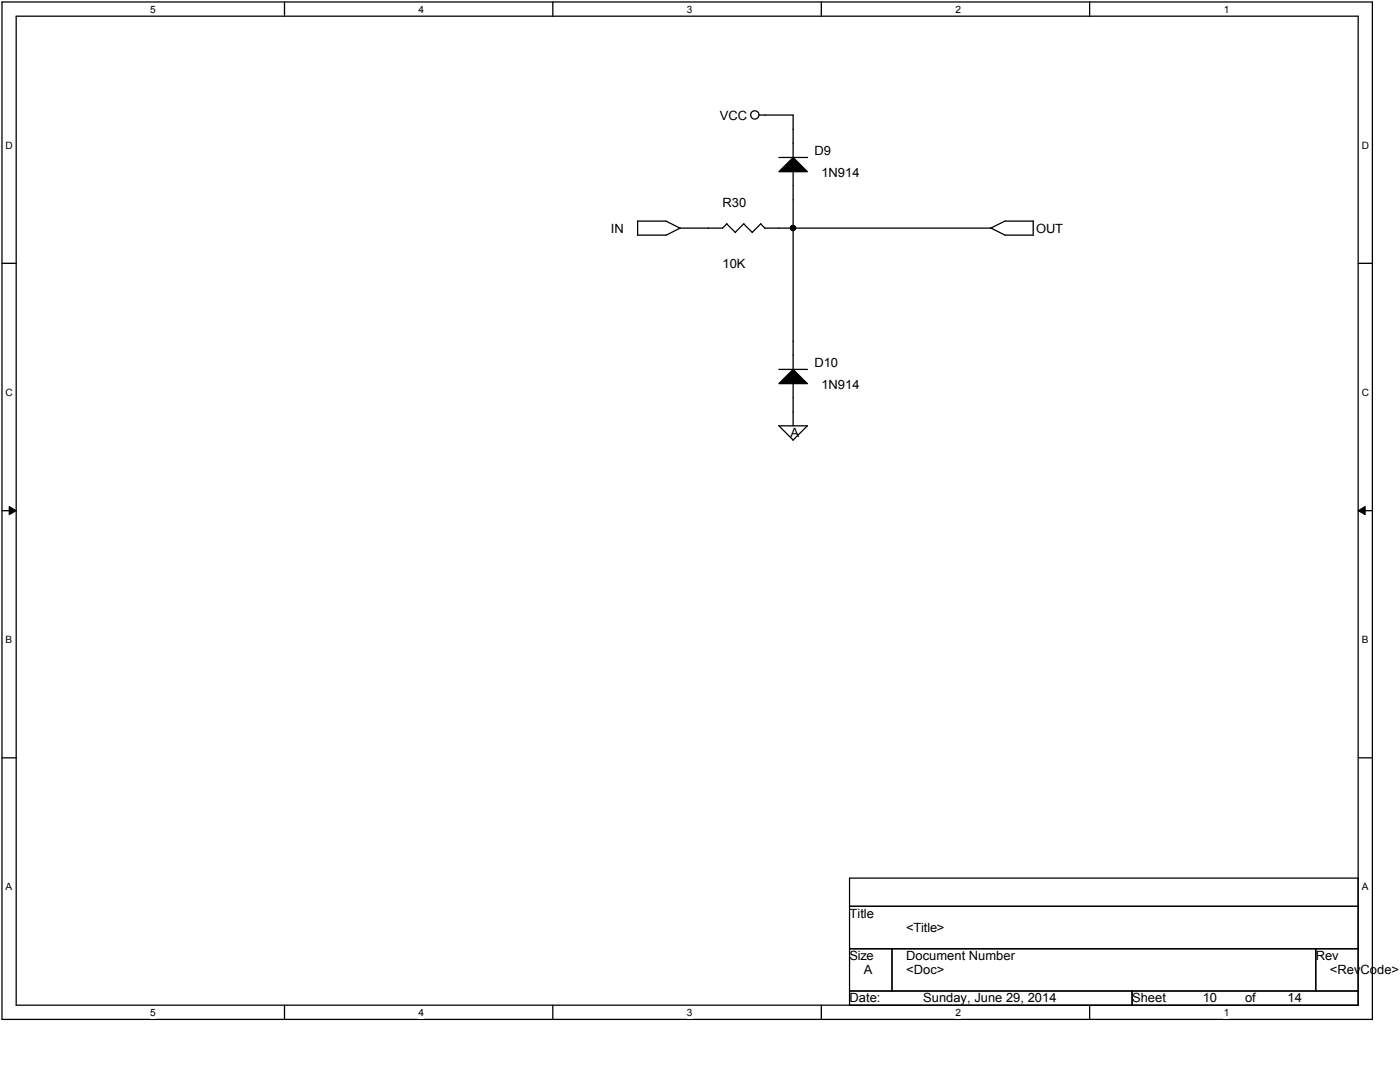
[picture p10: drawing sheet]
<svg xmlns="http://www.w3.org/2000/svg" width="279mm" height="216mm" viewBox="0 0 279 216" stroke-linecap="round" stroke-linejoin="round" font-family="sans-serif">
<path d="M.4 .4h273.5v203h-273.5zM3.2 3.2h267.9v197.4h-267.9z" fill="none" stroke="#000" stroke-width=".25"/>
<g fill="#fff">
<path d="M30 .7h1.1v2.3h-1.1z"/>
<path d="M30 200.9h1.1v2.3h-1.1z"/>
</g>
<path d="M56.8 .4v2.8M56.8 200.6v2.8" fill="none" stroke="#000" stroke-width=".25"/>
<g fill="#fff">
<path d="M83.5 .7h1.1v2.3h-1.1z"/>
<path d="M83.5 200.9h1.1v2.3h-1.1z"/>
</g>
<path d="M110.3 .4v2.8M110.3 200.6v2.8" fill="none" stroke="#000" stroke-width=".25"/>
<g fill="#fff">
<path d="M137.1 .7h1.1v2.3h-1.1z"/>
<path d="M137.1 200.9h1.1v2.3h-1.1z"/>
</g>
<path d="M163.9 .4v2.8M163.9 200.6v2.8" fill="none" stroke="#000" stroke-width=".25"/>
<g fill="#fff">
<path d="M190.7 .7h1.1v2.3h-1.1z"/>
<path d="M190.7 200.9h1.1v2.3h-1.1z"/>
</g>
<path d="M217.5 .4v2.8M217.5 200.6v2.8" fill="none" stroke="#000" stroke-width=".25"/>
<g fill="#fff">
<path d="M244.2 .7h1.1v2.3h-1.1z"/>
<path d="M244.2 200.9h1.1v2.3h-1.1z"/>
<path d="M1.1 27.9h1.5v2.2h-1.5z"/>
<path d="M271.8 27.9h1.4v2.2h-1.4z"/>
<path d="M1.1 77.2h1.5v2.2h-1.5z"/>
<path d="M271.8 77.2h1.4v2.2h-1.4z"/>
</g>
<path d="M.4 52.5h2.8M271.1 52.5h2.8" fill="none" stroke="#000" stroke-width=".25"/>
<g fill="#fff">
<path d="M1.1 126.5h1.3v2.3h-1.3z"/>
<path d="M271.8 126.5h1.3v2.3h-1.3z"/>
</g>
<path d="M.4 101.9h2.8M271.1 101.9h2.8" fill="none" stroke="#000" stroke-width=".25"/>
<path d="M1.8 101.1l1.4 .8-1.4 .8zM271.1 101.9l1.3-.8v1.6z" fill="#000"/>
<path d="M1.8 101.1l1.4 .8-1.4 .8zM271.1 101.9l1.3-.8v1.6z" fill="none" stroke="#000" stroke-width=".2"/>
<g fill="#fff">
<path d="M1.1 175.9h1.3v2.2h-1.3z"/>
<path d="M271.8 175.9h1.3v2.2h-1.3z"/>
</g>
<g fill="none" stroke="#000" stroke-width=".25">
<path d="M151.5 23h6.8v8.4M155.4 34.3l2.9-2.9 2.8 2.9zM155.4 31.4h5.8M158.3 34.2v39.5M127.2 46.9h5.7M127.3 44.1h5.7M127.3 44.1v2.8M132.9 44.1l2.9 1.5M145 44.7l1.8 1.7M145.1 44.6l-.9 .9h-8.5l-2.8 1.5M148.4 44.7l1.8 1.7M148.5 44.6l-1.8 1.8"/>
<path d="M151.8 44.7l.9 .9M151.9 44.6l-1.8 1.8M152.7 45.5h45.1M197.7 45.5l2.9 1.4M200.5 46.9h5.7M200.6 44.1h5.6M200.6 44.1l-2.9 1.4M206.2 44.1v2.9M155.4 76.5l2.9-2.8 2.8 2.8zM155.4 73.7h5.8M158.3 76.5v8.5M155.4 84.9l2.9 2.9"/>
<path d="M155.4 85h5.8M161.1 85l-2.9 2.8M.4 151.2h2.8M271.1 151.2h2.8M169.5 175.2h101.6v25.4h-101.6zM169.5 180.8h101.6M169.5 189.3h101.6M169.5 197.7h101.6M178 189.3v8.4M225.9 197.7v2.9M262.6 189.3v8.4"/>
<circle cx="150.6" cy="22.9" r=".83"/>
<circle cx="158.3" cy="45.5" r=".54"/>
</g>
<g fill="#000">
<path d="M155.4 34.3l2.9-2.9 2.8 2.9zM155.4 76.5l2.9-2.8 2.8 2.8z"/>
<circle cx="158.3" cy="45.5" r=".54"/>
</g>
<g font-size="2.5">
<text x="143.6" y="23.8">VCC</text>
<text x="162.5" y="30.9">D9</text>
<text x="163.9" y="35.4">1N914</text>
<text x="144.2" y="41.3">R30</text>
<text x="121.9" y="46.4">IN</text>
<text x="206.8" y="46.4">OUT</text>
<text x="144.2" y="53.4">10K</text>
<text x="162.5" y="73.2">D10</text>
<text x="163.9" y="77.7">1N914</text>
<text x="157.7" y="87.3">A</text>
<text x="169.5" y="183.1">Title</text>
<text x="180.8" y="185.9">&lt;Title&gt;</text>
<text x="169.5" y="191.6">Size</text>
<text x="180.8" y="191.6">Document Number</text>
<text x="262.6" y="191.6">Rev</text>
<text x="172.4" y="194.4">A</text>
<text x="180.8" y="194.4">&lt;Doc&gt;</text>
<text x="265.4" y="194.4">&lt;RevCode&gt;</text>
<text x="169.5" y="200">Date:</text>
<text x="184.2" y="200">Sunday, June 29, 2014</text>
<text x="225.9" y="200">Sheet</text>
<text x="240" y="200">10</text>
<text x="248.5" y="200">of</text>
<text x="257" y="200">14</text>
</g>
<g font-size="2">
<text x="30" y="2.6">5</text>
<text x="83.5" y="2.6">4</text>
<text x="137.1" y="2.6">3</text>
<text x="190.7" y="2.6">2</text>
<text x="244.2" y="2.6">1</text>
<text x="1.1" y="29.7">D</text>
<text x="271.8" y="29.7">D</text>
<text x="1.1" y="79">C</text>
<text x="271.8" y="79">C</text>
<text x="1.1" y="128.4">B</text>
<text x="271.8" y="128.4">B</text>
<text x="1.1" y="177.7">A</text>
<text x="271.8" y="177.7">A</text>
<text x="30" y="202.7">5</text>
<text x="83.5" y="202.7">4</text>
<text x="137.1" y="202.7">3</text>
<text x="190.7" y="202.7">2</text>
<text x="244.2" y="202.7">1</text>
</g>
</svg>
